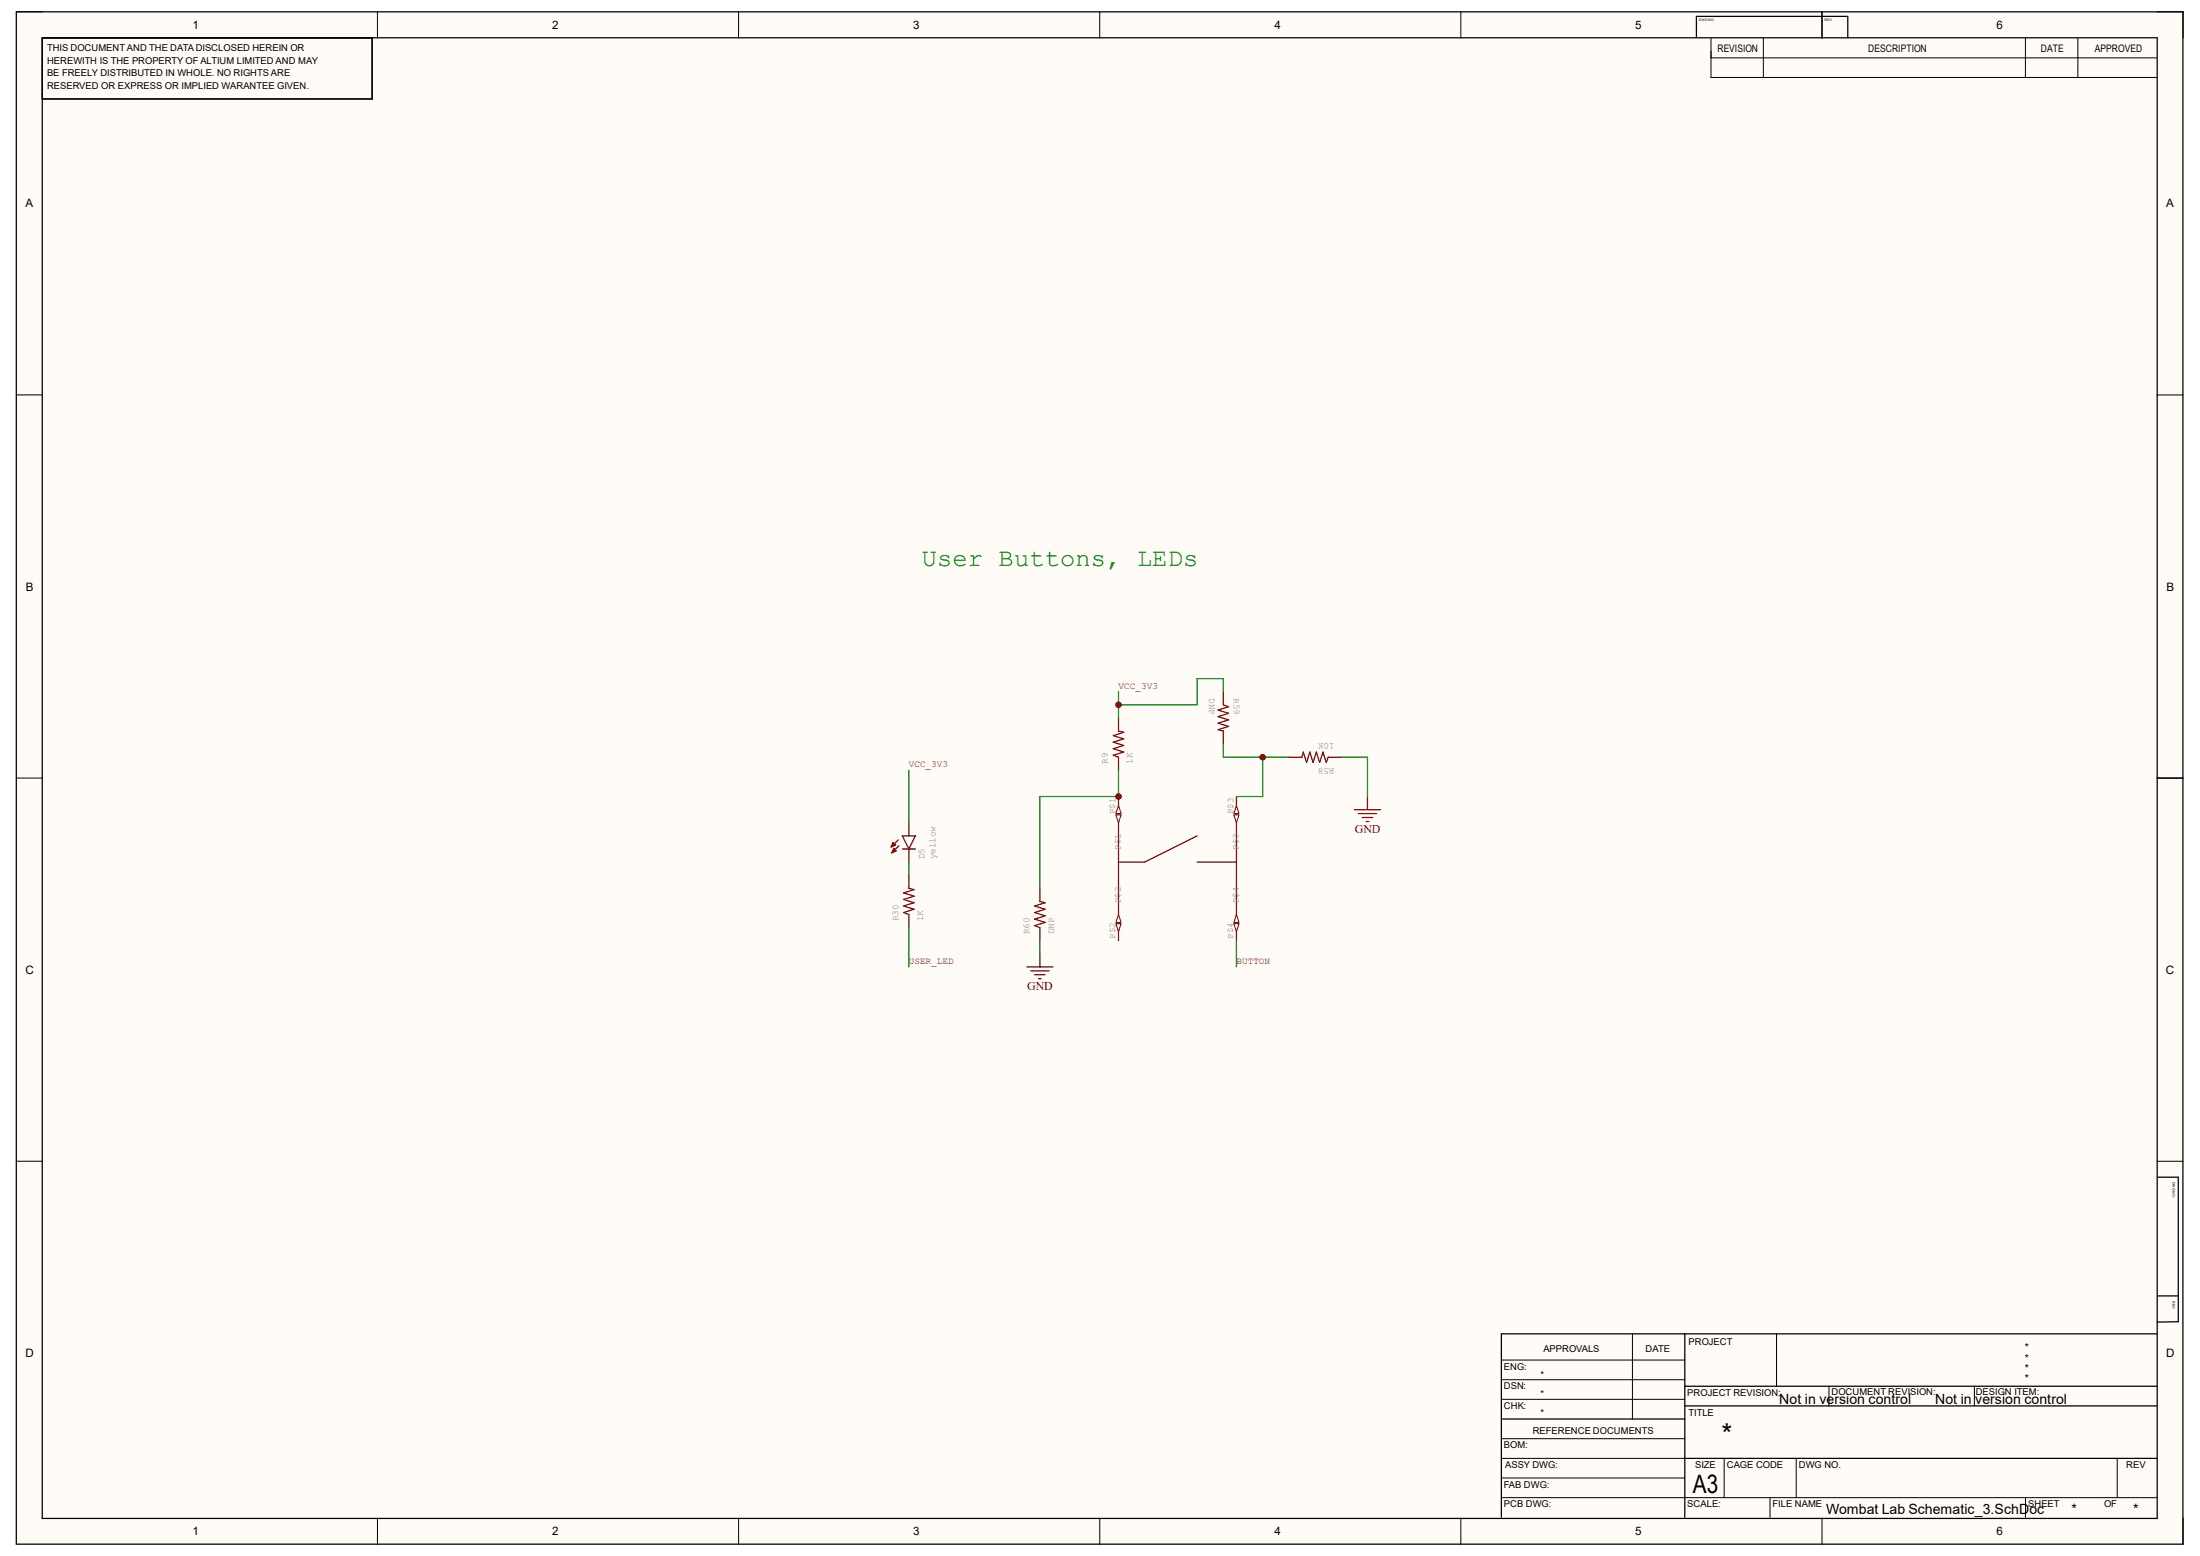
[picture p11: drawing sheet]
<svg xmlns="http://www.w3.org/2000/svg" width="297mm" height="210mm" viewBox="0 0 297 210" stroke-linecap="round" stroke-linejoin="round" font-family="sans-serif">
<g fill="#fffcf8">
<path d="M2.2 1.6h292.5v206.8h-292.5z" fill-rule="evenodd"/>
<path d="M5.7 5.1h285.5v199.8h-285.5z" fill-rule="evenodd"/>
</g>
<g fill="none" stroke="#000" stroke-width=".14">
<path d="M2.2 1.6h3.5M51 1.6v3.5M99.7 1.6v3.5M148.5 1.6v3.5M197.2 1.6v3.5M246 1.6v3.5M291.2 1.6h3.5v3.5M2.2 53.3h3.5M291.2 53.3h3.5M2.2 105h3.5M291.2 105h3.5M2.2 156.7h3.5"/>
<path d="M291.2 156.7h3.5M51 204.9v3.5M99.7 204.9v3.5M148.5 204.9v3.5M197.2 204.9v3.5M246 204.9v3.5M294.7 204.9v3.5"/>
</g>
<circle cx="151" cy="107.5" r=".35" fill="#000080"/>
<circle cx="151" cy="107.5" r=".35" fill="none" stroke="#000080" stroke-width=".14"/>
<circle cx="151" cy="95.1" r=".35" fill="#000080"/>
<circle cx="151" cy="95.1" r=".35" fill="none" stroke="#000080" stroke-width=".14"/>
<circle cx="170.5" cy="102.2" r=".35" fill="#000080"/>
<circle cx="170.5" cy="102.2" r=".35" fill="none" stroke="#000080" stroke-width=".14"/>
<g fill="none" stroke="#000" stroke-width=".17">
<path d="M2.2 1.6h292.5v206.8h-292.5zM5.7 5.1h285.5v199.8h-285.5zM5.7 5.1h44.5v8.3h-44.5M246 1.6v3.5M249.5 2.2h-20.5v2.8M249.5 2.3v2.8M291.2 105h3.5M291.3 158.9h2.8v19.5h-2.9M291.3 174.9h2.8M202.7 191.5h24.8M227.5 187.1h63.6M227.5 180v24.8"/>
<path d="M227.5 189.8h63.6M227.5 196.8h63.6M291.1 180h-88.4v24.8"/>
</g>
<g fill="none" stroke="#000" stroke-width=".14">
<path d="M231 5.2v5.3h60.1M231 7.8h60.1M238.1 5.2v5.3M273.4 5.2v5.3M280.5 5.2v5.3M202.7 186.2h24.8M202.7 183.6h24.8M202.7 188.9h24.8M202.7 196.8h24.8M202.7 194.2h24.8M202.7 199.5h24.8M220.4 180v11.5"/>
<path d="M232.8 196.8v5.3M239.8 180v7.1M242.5 196.8v5.3M246.9 187.1v2.7M266.6 187.1v2.7M285.8 196.8v5.3M202.7 202.1h88.4M239 202.1v2.7M273.5 202.1v2.7"/>
</g>
<path d="M121.3 113.4l-1 .9M121.4 114.1l-1 1M121.8 112.8h1.8l-.9 1.8zM121.8 114.6h1.8" fill="none" stroke="#800000" stroke-width=".17"/>
<path d="M120.6 113.7l.3 .4-.6 .2z" fill="#800000"/>
<path d="M120.6 113.7l.3 .4-.6 .2z" fill="none" stroke="#800000" stroke-width=".17"/>
<path d="M120.7 114.5l.3 .4-.6 .2z" fill="#800000"/>
<path d="M120.7 114.5l.3 .4-.6 .2zM122.7 111.1v1.7M122.7 114.6v1.8M122.7 118.1v1.8l.7 .2-1.4 .4 1.4 .5-1.4 .4 1.4 .4-1.4 .5 1.4 .4-1.4 .5 .7 .2v1.8M151 107.5v15.9M161.6 112.8l-7.1 3.6h-3.5M161.6 116.4h5.3M166.9 111.1v12.3" fill="none" stroke="#800000" stroke-width=".17"/>
<path d="M150.6 110h.8l-.4 1.1z" fill="#f8fcff"/>
<path d="M150.6 110h.8l-.4 1.1z" fill="none" stroke="#800000" stroke-width=".14"/>
<path d="M151 108.7l.4 1.1h-.8z" fill="#f8fcff"/>
<path d="M151 108.7l.4 1.1h-.8z" fill="none" stroke="#800000" stroke-width=".14"/>
<path d="M151 123.4v3.6" fill="none" stroke="#800000" stroke-width=".17"/>
<path d="M151 123.4l.4 1.1h-.8z" fill="#f8fcff"/>
<path d="M151 123.4l.4 1.1h-.8z" fill="none" stroke="#800000" stroke-width=".14"/>
<path d="M150.6 124.7h.8l-.4 1z" fill="#f8fcff"/>
<path d="M150.6 124.7h.8l-.4 1z" fill="none" stroke="#800000" stroke-width=".14"/>
<path d="M166.9 107.5v3.6" fill="none" stroke="#800000" stroke-width=".17"/>
<path d="M166.6 110h.7l-.4 1.1z" fill="#f8fcff"/>
<path d="M166.6 110h.7l-.4 1.1z" fill="none" stroke="#800000" stroke-width=".14"/>
<path d="M166.9 108.7l.4 1.1h-.7z" fill="#f8fcff"/>
<path d="M166.9 108.7l.4 1.1h-.7z" fill="none" stroke="#800000" stroke-width=".14"/>
<path d="M166.9 123.4v3.6" fill="none" stroke="#800000" stroke-width=".17"/>
<path d="M166.9 123.4l.4 1.1h-.7z" fill="#f8fcff"/>
<path d="M166.9 123.4l.4 1.1h-.7z" fill="none" stroke="#800000" stroke-width=".14"/>
<path d="M166.6 124.7h.7l-.4 1z" fill="#f8fcff"/>
<path d="M166.6 124.7h.7l-.4 1z" fill="none" stroke="#800000" stroke-width=".14"/>
<g fill="none" stroke="#800000" stroke-width=".17">
<path d="M151 96.9v1.8l.7 .1-1.4 .5 1.4 .4-1.4 .5 1.4 .4-1.4 .5 1.4 .4-1.4 .4 .7 .3v1.8M165.2 93.4v1.7l.7 .3-1.5 .4 1.5 .5-1.5 .4 1.5 .5-1.5 .4 1.5 .4-1.5 .5 .8 .2v1.7M140.4 119.9v1.8l.7 .1-1.4 .5 1.4 .4-1.4 .5 1.4 .4-1.4 .5 1.4 .4-1.4 .4 .7 .3v1.8M174 102.2h1.8l.1-.7 .5 1.4 .4-1.4 .5 1.4 .4-1.4 .5 1.4 .4-1.4 .4 1.4 .3-.7h1.8M182.8 109.3h3.6M183.4 109.8h2.5M183.9 110.3h1.4M184.4 110.9h.4M184.6 107.5v1.8M138.6 130.5h3.6M139.1 131h2.5M139.7 131.6h1.4"/>
<path d="M140.2 132.1h.4M140.4 128.7v1.8"/>
</g>
<path d="M151 93.4v3.5M165.2 93.4v-1.8h-3.6v3.5h-10.6M122.7 104v7.1M122.7 125.2v5.3" fill="none" stroke="#008000" stroke-width=".17"/>
<circle cx="151" cy="95.1" r=".35" fill="#800000"/>
<circle cx="151" cy="95.1" r=".35" fill="none" stroke="#800000" stroke-width=".14"/>
<path d="M122.7 116.4v1.7M151 104v3.5h-10.6v12.4M166.9 127v3.5" fill="none" stroke="#008000" stroke-width=".17"/>
<circle cx="151" cy="107.5" r=".35" fill="#800000"/>
<circle cx="151" cy="107.5" r=".35" fill="none" stroke="#800000" stroke-width=".14"/>
<path d="M165.2 100.4v1.8h8.8M170.5 102.2v5.3h-3.6" fill="none" stroke="#008000" stroke-width=".17"/>
<circle cx="170.5" cy="102.2" r=".35" fill="#800000"/>
<circle cx="170.5" cy="102.2" r=".35" fill="none" stroke="#800000" stroke-width=".14"/>
<path d="M181.1 102.2h3.5v5.3M140.4 127v1.7" fill="none" stroke="#008000" stroke-width=".17"/>
<text font-size="3.8" x="232.4" y="194.9">*</text>
<text font-size="3.4" fill="#008000" x="124.5" y="76.4">User Buttons, LEDs</text>
<text font-size="3.4" x="228.6" y="201.5">A3</text>
<g font-size="1.9">
<text x="240.2" y="189.5">Not in version control</text>
<text x="261.2" y="189.5">Not in version control</text>
<text x="246.5" y="204.4">Wombat Lab Schematic_3.SchDoc</text>
<text x="279.6" y="204.4">*</text>
<text x="288" y="204.4">*</text>
</g>
<g font-size="1.6">
<text x="26" y="3.9">1</text>
<text x="74.5" y="3.9">2</text>
<text x="123.3" y="3.9">3</text>
<text x="172" y="3.9">4</text>
<text x="220.8" y="3.9">5</text>
<text x="269.5" y="3.9">6</text>
<text x="3.4" y="28">A</text>
<text x="292.4" y="28">A</text>
<text x="3.5" y="79.7">B</text>
<text x="292.5" y="79.7">B</text>
<text x="3.4" y="131.4">C</text>
<text x="292.4" y="131.4">C</text>
<text x="3.4" y="183.1">D</text>
<text x="292.4" y="183.1">D</text>
<text x="26" y="207.2">1</text>
<text x="74.5" y="207.2">2</text>
<text x="123.3" y="207.2">3</text>
<text x="172" y="207.2">4</text>
<text x="220.8" y="207.2">5</text>
<text x="269.5" y="207.2">6</text>
</g>
<g font-size="1.6" fill="#800000">
<text x="182.9" y="112.5">GND</text>
<text x="138.7" y="133.7">GND</text>
</g>
<g font-size="1.4">
<text x="231.9" y="7">REVISION</text>
<text x="252.2" y="7">DESCRIPTION</text>
<text x="275.5" y="7">DATE</text>
<text x="282.8" y="7">APPROVED</text>
<text x="273.3" y="185.2">*</text>
<text x="273.3" y="182.4">*</text>
<text x="273.3" y="183.8">*</text>
<text x="273.3" y="186.6">*</text>
</g>
<g font-size="1.3">
<text x="6.3" y="6.9">THIS DOCUMENT AND THE DATA DISCLOSED HEREIN OR</text>
<text x="6.3" y="8.6">HEREWITH IS THE PROPERTY OF ALTIUM LIMITED AND MAY</text>
<text x="6.3" y="10.3">BE FREELY DISTRIBUTED IN WHOLE. NO RIGHTS ARE</text>
<text x="6.3" y="12">RESERVED OR EXPRESS OR IMPLIED WARANTEE GIVEN.</text>
<text x="203" y="184.9">ENG:</text>
<text x="208" y="185.9">*</text>
<text x="208.4" y="182.4">APPROVALS</text>
<text x="222.2" y="182.4">DATE</text>
<text x="228" y="181.5">PROJECT</text>
<text x="203" y="187.5">DSN:</text>
<text x="203" y="190.2">CHK:</text>
<text x="208" y="188.6">*</text>
<text x="208" y="191.1">*</text>
<text x="227.8" y="188.4">PROJECT REVISION:</text>
<text x="228" y="191.1">TITLE</text>
<text x="247.3" y="188.3">DOCUMENT REVISION:</text>
<text x="266.7" y="188.3">DESIGN ITEM:</text>
<text x="203" y="195.5">BOM:</text>
<text x="206.9" y="193.5">REFERENCE DOCUMENTS</text>
<text x="203" y="200.8">FAB DWG:</text>
<text x="203" y="203.5">PCB DWG:</text>
<text x="203.2" y="198.2">ASSY DWG:</text>
<text x="227.8" y="203.5">SCALE:</text>
<text x="228.9" y="198.2">SIZE</text>
<text x="233.1" y="198.2">CAGE CODE</text>
<text x="239.3" y="203.5">FILE NAME</text>
<text x="242.9" y="198.2">DWG NO.</text>
<text x="273.8" y="203.5">SHEET</text>
<text x="284.1" y="203.5">OF</text>
<text x="287.1" y="198.2">REV</text>
</g>
<g font-size="1.3" fill="#800000">
<text x="151" y="93">VCC_3V3</text>
<text x="122.7" y="103.6">VCC_3V3</text>
<text x="122.7" y="130.1">USER_LED</text>
<text x="166.9" y="130.1">BUTTON</text>
</g>
<g font-size="1.3" fill="#808080">
<text x="163.2" y="94.2" transform="rotate(90 163.2 94.2)">DNP</text>
<text x="166.6" y="94.2" transform="rotate(90 166.6 94.2)">R59</text>
<text x="180.2" y="100.3" transform="rotate(-180 180.2 100.3)">10K</text>
<text x="149.6" y="103.1" transform="rotate(-90 149.6 103.1)">R9</text>
<text x="152.9" y="103.1" transform="rotate(-90 152.9 103.1)">1K</text>
<text x="180.2" y="103.6" transform="rotate(-180 180.2 103.6)">R58</text>
<text x="150.6" y="109.9" transform="rotate(-90 150.6 109.9)">P$1</text>
<text x="166.5" y="109.9" transform="rotate(-90 166.5 109.9)">P$3</text>
<text x="124.8" y="116" transform="rotate(-90 124.8 116)">D5</text>
<text x="126.3" y="116" transform="rotate(-90 126.3 116)">yellow</text>
<text x="151.3" y="114.7" transform="rotate(-90 151.3 114.7)">P$1</text>
<text x="167.3" y="114.7" transform="rotate(-90 167.3 114.7)">P$3</text>
<text x="121.3" y="124.3" transform="rotate(-90 121.3 124.3)">R30</text>
<text x="124.6" y="124.3" transform="rotate(-90 124.6 124.3)">1K</text>
<text x="151.3" y="121.9" transform="rotate(-90 151.3 121.9)">P$2</text>
<text x="167.3" y="121.9" transform="rotate(-90 167.3 121.9)">P$4</text>
<text x="139" y="126.1" transform="rotate(-90 139 126.1)">R60</text>
<text x="142.3" y="126.1" transform="rotate(-90 142.3 126.1)">DNP</text>
<text x="150.6" y="126.7" transform="rotate(-90 150.6 126.7)">P$2</text>
<text x="166.5" y="126.7" transform="rotate(-90 166.5 126.7)">P$4</text>
</g>
<g font-size=".5">
<text x="229.4" y="2.8">DWG NO:</text>
<text x="246.3" y="2.8">REV:</text>
<text x="293.3" y="159.5" transform="rotate(90 293.3 159.5)">DWG NO:</text>
<text x="293.3" y="175.6" transform="rotate(90 293.3 175.6)">REV:</text>
</g>
</svg>
